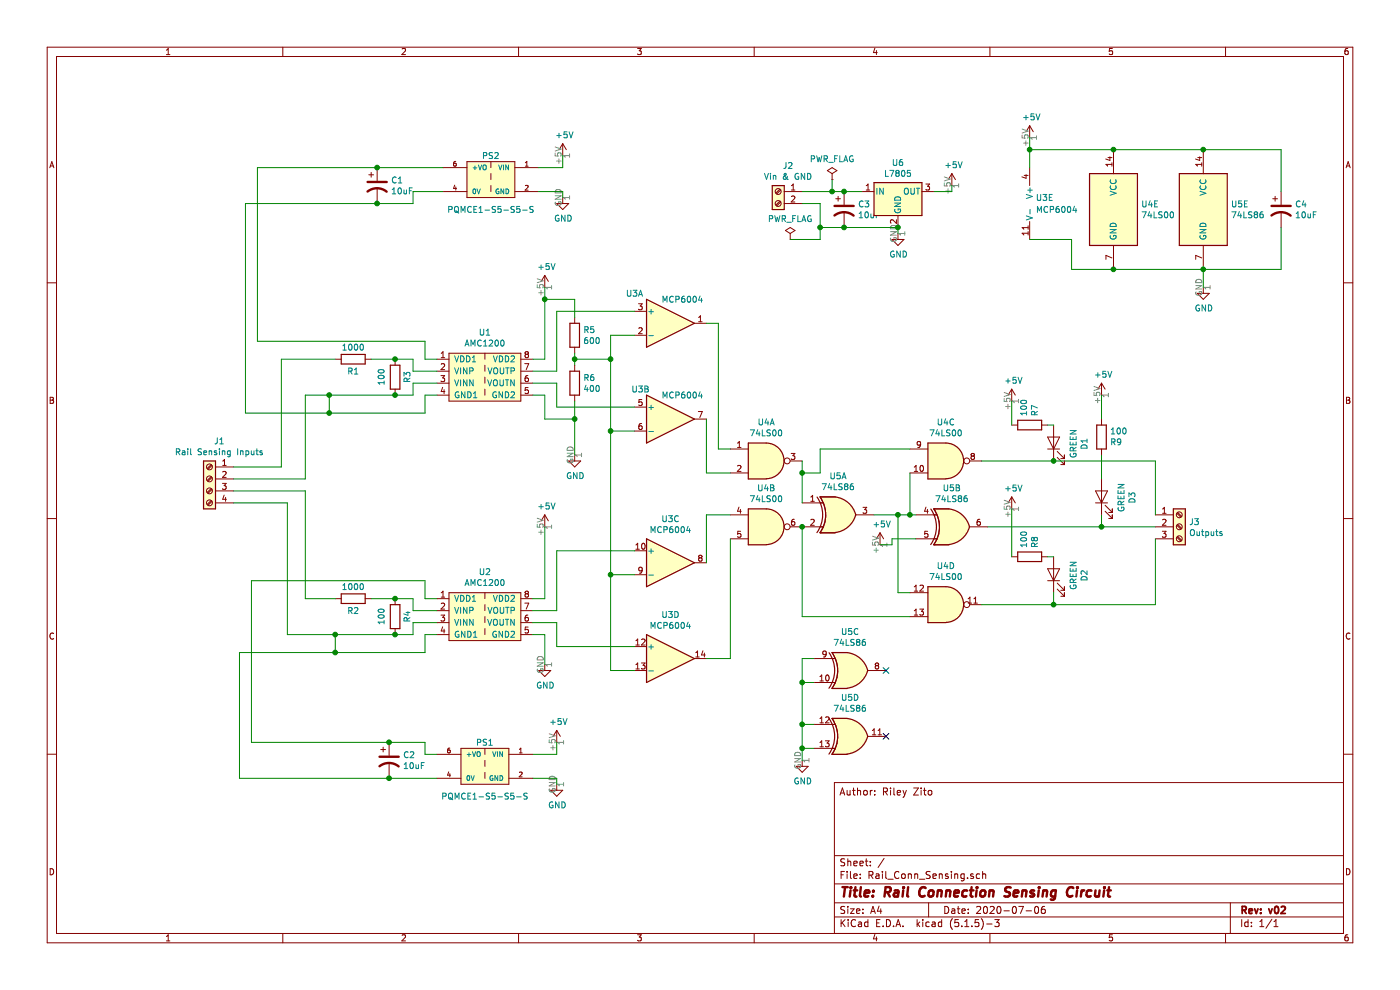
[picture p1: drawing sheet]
EESchema Schematic File Version 4
EELAYER 30 0
EELAYER END
$Descr A4 11693 8268
encoding utf-8
Sheet 1 1
Title "Rail Connection Sensing Circuit"
Date "2020-07-06"
Rev "v02"
Comp ""
Comment1 ""
Comment2 ""
Comment3 ""
Comment4 "Author: Riley Zito"
$EndDescr
$Comp
L Device:R R1
U 1 1
P 2950 3000
F 0 "R1" V 3050 3000 50  0000 C CNN
F 1 "1000" V 2850 3000 50  0000 C CNN
F 2 "Resistor_THT:R_Axial_DIN0309_L9.0mm_D3.2mm_P15.24mm_Horizontal" V 2880 3000 50  0001 C CNN
F 3 "~" H 2950 3000 50  0001 C CNN
	1    2950 3000
	0    1    1    0   
$EndComp
$Comp
L Device:R R3
U 1 1
P 3300 3150
F 0 "R3" V 3400 3150 50  0000 C CNN
F 1 "100" V 3184 3150 50  0000 C CNN
F 2 "Resistor_THT:R_Axial_DIN0309_L9.0mm_D3.2mm_P15.24mm_Horizontal" V 3230 3150 50  0001 C CNN
F 3 "~" H 3300 3150 50  0001 C CNN
	1    3300 3150
	1    0    0    -1  
$EndComp
Wire Wire Line
	3100 3000 3300 3000
Wire Wire Line
	2550 3300 2750 3300
Wire Wire Line
	3450 3200 3450 3300
Wire Wire Line
	3450 3300 3300 3300
Connection ~ 3300 3300
Wire Wire Line
	3300 3000 3450 3000
Wire Wire Line
	3450 3000 3450 3100
Wire Wire Line
	3450 3100 3650 3100
Connection ~ 3300 3000
Wire Wire Line
	3550 3000 3650 3000
Wire Wire Line
	3550 3450 3550 3300
Wire Wire Line
	3550 2850 3550 3000
Wire Wire Line
	4550 3000 4450 3000
Wire Wire Line
	5300 2600 4650 2600
Wire Wire Line
	4650 2600 4650 3100
Wire Wire Line
	4650 3100 4450 3100
Wire Wire Line
	5300 3400 4650 3400
$Comp
L Amplifier_Operational:MCP6004 U3
U 2 1
P 5600 3500
F 0 "U3" H 5350 3750 50  0000 C CNN
F 1 "MCP6004" H 5700 3700 50  0000 C CNN
F 2 "Package_DIP:DIP-14_W7.62mm" H 5550 3600 50  0001 C CNN
F 3 "http://ww1.microchip.com/downloads/en/DeviceDoc/21733j.pdf" H 5650 3700 50  0001 C CNN
	2    5600 3500
	1    0    0    -1  
$EndComp
$Comp
L Amplifier_Operational:MCP6004 U3
U 1 1
P 5600 2700
F 0 "U3" H 5300 2950 50  0000 C CNN
F 1 "MCP6004" H 5700 2900 50  0000 C CNN
F 2 "Package_DIP:DIP-14_W7.62mm" H 5550 2800 50  0001 C CNN
F 3 "http://ww1.microchip.com/downloads/en/DeviceDoc/21733j.pdf" H 5650 2900 50  0001 C CNN
	1    5600 2700
	1    0    0    -1  
$EndComp
$Comp
L Device:R R5
U 1 1
P 4800 2800
F 0 "R5" H 4870 2846 50  0000 L CNN
F 1 "600" H 4870 2755 50  0000 L CNN
F 2 "Resistor_THT:R_Axial_DIN0309_L9.0mm_D3.2mm_P15.24mm_Horizontal" V 4730 2800 50  0001 C CNN
F 3 "~" H 4800 2800 50  0001 C CNN
	1    4800 2800
	1    0    0    -1  
$EndComp
$Comp
L Device:R R6
U 1 1
P 4800 3200
F 0 "R6" H 4870 3246 50  0000 L CNN
F 1 "400" H 4870 3155 50  0000 L CNN
F 2 "Resistor_THT:R_Axial_DIN0309_L9.0mm_D3.2mm_P15.24mm_Horizontal" V 4730 3200 50  0001 C CNN
F 3 "~" H 4800 3200 50  0001 C CNN
	1    4800 3200
	1    0    0    -1  
$EndComp
Wire Wire Line
	4650 3200 4650 3400
$Comp
L power:+5V #PWR01
U 1 1
P 4550 2400
F 0 "#PWR01" H 4550 2250 50  0001 C CNN
F 1 "+5V" H 4565 2573 50  0000 C CNN
F 2 "" H 4550 2400 50  0001 C CNN
F 3 "" H 4550 2400 50  0001 C CNN
	1    4550 2400
	1    0    0    -1  
$EndComp
$Comp
L power:GND #PWR08
U 1 1
P 4800 3800
F 0 "#PWR08" H 4800 3550 50  0001 C CNN
F 1 "GND" H 4805 3627 50  0000 C CNN
F 2 "" H 4800 3800 50  0001 C CNN
F 3 "" H 4800 3800 50  0001 C CNN
	1    4800 3800
	1    0    0    -1  
$EndComp
Wire Wire Line
	4800 2950 4800 3000
Wire Wire Line
	5300 2800 5100 2800
Wire Wire Line
	5100 2800 5100 3000
Wire Wire Line
	5100 3000 4800 3000
Connection ~ 4800 3000
Wire Wire Line
	4800 3000 4800 3050
Wire Wire Line
	5300 3600 5100 3600
Wire Wire Line
	5100 3600 5100 3000
Connection ~ 5100 3000
Wire Wire Line
	4450 3200 4650 3200
Wire Wire Line
	4450 3300 4550 3300
Wire Wire Line
	4550 3300 4550 3500
Wire Wire Line
	4800 3350 4800 3500
Wire Wire Line
	4550 3500 4800 3500
Connection ~ 4800 3500
$Comp
L power:+5V #PWR014
U 1 1
P 8600 1150
F 0 "#PWR014" H 8600 1000 50  0001 C CNN
F 1 "+5V" H 8615 1323 50  0000 C CNN
F 2 "" H 8600 1150 50  0001 C CNN
F 3 "" H 8600 1150 50  0001 C CNN
	1    8600 1150
	1    0    0    -1  
$EndComp
$Comp
L Amplifier_Operational:MCP6004 U3
U 5 1
P 8700 1700
F 0 "U3" H 8650 1750 50  0000 L CNN
F 1 "MCP6004" H 8650 1650 50  0000 L CNN
F 2 "Package_DIP:DIP-14_W7.62mm" H 8650 1800 50  0001 C CNN
F 3 "http://ww1.microchip.com/downloads/en/DeviceDoc/21733j.pdf" H 8750 1900 50  0001 C CNN
	5    8700 1700
	1    0    0    -1  
$EndComp
$Comp
L 74xx:74LS86 U5
U 1 1
P 7000 4300
F 0 "U5" H 7000 4625 50  0000 C CNN
F 1 "74LS86" H 7000 4534 50  0000 C CNN
F 2 "Package_DIP:DIP-14_W7.62mm" H 7000 4300 50  0001 C CNN
F 3 "74xx/74ls86.pdf" H 7000 4300 50  0001 C CNN
	1    7000 4300
	1    0    0    -1  
$EndComp
$Comp
L Device:R R2
U 1 1
P 2950 5000
F 0 "R2" V 3050 5000 50  0000 C CNN
F 1 "1000" V 2850 5000 50  0000 C CNN
F 2 "Resistor_THT:R_Axial_DIN0309_L9.0mm_D3.2mm_P15.24mm_Horizontal" V 2880 5000 50  0001 C CNN
F 3 "~" H 2950 5000 50  0001 C CNN
	1    2950 5000
	0    1    1    0   
$EndComp
$Comp
L Device:R R4
U 1 1
P 3300 5150
F 0 "R4" V 3400 5150 50  0000 C CNN
F 1 "100" V 3184 5150 50  0000 C CNN
F 2 "Resistor_THT:R_Axial_DIN0309_L9.0mm_D3.2mm_P15.24mm_Horizontal" V 3230 5150 50  0001 C CNN
F 3 "~" H 3300 5150 50  0001 C CNN
	1    3300 5150
	1    0    0    -1  
$EndComp
Wire Wire Line
	3100 5000 3300 5000
Wire Wire Line
	3650 5200 3450 5200
Wire Wire Line
	2550 5000 2800 5000
Wire Wire Line
	3450 5200 3450 5300
Wire Wire Line
	3450 5300 3300 5300
Connection ~ 3300 5300
Wire Wire Line
	3300 5000 3450 5000
Wire Wire Line
	3450 5000 3450 5100
Wire Wire Line
	3450 5100 3650 5100
Connection ~ 3300 5000
Wire Wire Line
	3550 5000 3650 5000
Wire Wire Line
	3550 5450 3550 5300
Wire Wire Line
	3550 5300 3650 5300
Wire Wire Line
	3550 4850 3550 5000
Wire Wire Line
	4550 5000 4450 5000
Wire Wire Line
	4650 4600 4650 5100
Wire Wire Line
	4650 5100 4450 5100
Wire Wire Line
	5300 5400 4650 5400
Wire Wire Line
	4650 5200 4650 5400
$Comp
L power:+5V #PWR02
U 1 1
P 4550 4400
F 0 "#PWR02" H 4550 4250 50  0001 C CNN
F 1 "+5V" H 4565 4573 50  0000 C CNN
F 2 "" H 4550 4400 50  0001 C CNN
F 3 "" H 4550 4400 50  0001 C CNN
	1    4550 4400
	1    0    0    -1  
$EndComp
Wire Wire Line
	5300 5600 5100 5600
Wire Wire Line
	4450 5200 4650 5200
Wire Wire Line
	4450 5300 4550 5300
$Comp
L Device:LED D3
U 1 1
P 9200 4150
F 0 "D3" H 9193 3895 50  0000 C CNN
F 1 "GREEN" H 9193 3986 50  0000 C CNN
F 2 "LED_THT:LED_D5.0mm" H 9200 4150 50  0001 C CNN
F 3 "~" H 9200 4150 50  0001 C CNN
	1    9200 4150
	0    -1   -1   0   
$EndComp
$Comp
L 74xx:74LS00 U4
U 5 1
P 9300 1750
F 0 "U4" H 9530 1796 50  0000 L CNN
F 1 "74LS00" H 9530 1705 50  0000 L CNN
F 2 "Package_DIP:DIP-14_W7.62mm" H 9300 1750 50  0001 C CNN
F 3 "http://www.ti.com/lit/gpn/sn74ls00" H 9300 1750 50  0001 C CNN
	5    9300 1750
	1    0    0    -1  
$EndComp
$Comp
L Amplifier_Operational:MCP6004 U3
U 4 1
P 5600 5500
F 0 "U3" H 5600 5867 50  0000 C CNN
F 1 "MCP6004" H 5600 5776 50  0000 C CNN
F 2 "Package_DIP:DIP-14_W7.62mm" H 5550 5600 50  0001 C CNN
F 3 "http://ww1.microchip.com/downloads/en/DeviceDoc/21733j.pdf" H 5650 5700 50  0001 C CNN
	4    5600 5500
	1    0    0    -1  
$EndComp
$Comp
L power:GND #PWR03
U 1 1
P 4550 5550
F 0 "#PWR03" H 4550 5300 50  0001 C CNN
F 1 "GND" H 4555 5377 50  0000 C CNN
F 2 "" H 4550 5550 50  0001 C CNN
F 3 "" H 4550 5550 50  0001 C CNN
	1    4550 5550
	1    0    0    -1  
$EndComp
Wire Wire Line
	4800 3500 4800 3800
$Comp
L 74xx:74LS00 U4
U 1 1
P 6400 3850
F 0 "U4" H 6400 4175 50  0000 C CNN
F 1 "74LS00" H 6400 4084 50  0000 C CNN
F 2 "Package_DIP:DIP-14_W7.62mm" H 6400 3850 50  0001 C CNN
F 3 "http://www.ti.com/lit/gpn/sn74ls00" H 6400 3850 50  0001 C CNN
	1    6400 3850
	1    0    0    -1  
$EndComp
$Comp
L 74xx:74LS00 U4
U 2 1
P 6400 4400
F 0 "U4" H 6400 4725 50  0000 C CNN
F 1 "74LS00" H 6400 4634 50  0000 C CNN
F 2 "Package_DIP:DIP-14_W7.62mm" H 6400 4400 50  0001 C CNN
F 3 "http://www.ti.com/lit/gpn/sn74ls00" H 6400 4400 50  0001 C CNN
	2    6400 4400
	1    0    0    -1  
$EndComp
Wire Wire Line
	5300 4800 5100 4800
$Comp
L Amplifier_Operational:MCP6004 U3
U 3 1
P 5600 4700
F 0 "U3" H 5600 5067 50  0000 C CNN
F 1 "MCP6004" H 5600 4976 50  0000 C CNN
F 2 "Package_DIP:DIP-14_W7.62mm" H 5550 4800 50  0001 C CNN
F 3 "http://ww1.microchip.com/downloads/en/DeviceDoc/21733j.pdf" H 5650 4900 50  0001 C CNN
	3    5600 4700
	1    0    0    -1  
$EndComp
Wire Wire Line
	6100 3950 5900 3950
Wire Wire Line
	5900 3950 5900 3500
Wire Wire Line
	6100 3750 6000 3750
Wire Wire Line
	6000 3750 6000 2700
Wire Wire Line
	6000 2700 5900 2700
Wire Wire Line
	6100 5500 5900 5500
Wire Wire Line
	5900 4300 6100 4300
Wire Wire Line
	6100 4500 6100 5500
Wire Wire Line
	5900 4300 5900 4700
Connection ~ 8600 1250
Wire Wire Line
	8600 1250 8600 1400
$Comp
L power:GND #PWR016
U 1 1
P 10050 2400
F 0 "#PWR016" H 10050 2150 50  0001 C CNN
F 1 "GND" H 10055 2227 50  0000 C CNN
F 2 "" H 10050 2400 50  0001 C CNN
F 3 "" H 10050 2400 50  0001 C CNN
	1    10050 2400
	1    0    0    -1  
$EndComp
Wire Wire Line
	10050 2250 10050 2400
Connection ~ 10050 2250
Wire Wire Line
	8950 2000 8950 2250
Wire Wire Line
	8600 2000 8950 2000
Wire Wire Line
	8600 1150 8600 1250
$Comp
L Connector:Screw_Terminal_01x04 J1
U 1 1
P 1750 4000
F 0 "J1" H 1668 4317 50  0000 C CNN
F 1 "Rail Sensing Inputs" H 1668 4226 50  0000 C CNN
F 2 "TerminalBlock_Phoenix:TerminalBlock_Phoenix_PT-1,5-4-5.0-H_1x04_P5.00mm_Horizontal" H 1750 4000 50  0001 C CNN
F 3 "~" H 1750 4000 50  0001 C CNN
	1    1750 4000
	-1   0    0    -1  
$EndComp
Wire Wire Line
	2350 3000 2350 3900
Wire Wire Line
	2350 3000 2800 3000
Wire Wire Line
	2550 3300 2550 4000
Wire Wire Line
	2550 5000 2550 4100
Wire Wire Line
	2550 4100 1950 4100
Wire Wire Line
	2400 5300 2400 4200
Wire Wire Line
	2400 4200 1950 4200
Wire Wire Line
	2400 5300 2800 5300
$Comp
L Device:R R9
U 1 1
P 9200 3650
F 0 "R9" H 9270 3696 50  0000 L CNN
F 1 "100" H 9270 3605 50  0000 L CNN
F 2 "Resistor_THT:R_Axial_DIN0309_L9.0mm_D3.2mm_P15.24mm_Horizontal" V 9130 3650 50  0001 C CNN
F 3 "~" H 9200 3650 50  0001 C CNN
	1    9200 3650
	1    0    0    1   
$EndComp
Wire Wire Line
	2750 3450 2750 3300
Connection ~ 2750 3450
Wire Wire Line
	2750 3450 3550 3450
Connection ~ 2750 3300
Wire Wire Line
	2750 3300 3300 3300
Wire Wire Line
	2800 5450 2800 5300
Connection ~ 2800 5450
Wire Wire Line
	2800 5450 3550 5450
Connection ~ 2800 5300
Wire Wire Line
	2800 5300 3300 5300
$Comp
L Regulator_Linear:L7805 U6
U 1 1
P 7500 1600
F 0 "U6" H 7500 1842 50  0000 C CNN
F 1 "L7805" H 7500 1751 50  0000 C CNN
F 2 "Package_TO_SOT_THT:TO-220-3_Horizontal_TabDown" H 7525 1450 50  0001 L CIN
F 3 "http://www.st.com/content/ccc/resource/technical/document/datasheet/41/4f/b3/b0/12/d4/47/88/CD00000444.pdf/files/CD00000444.pdf/jcr:content/translations/en.CD00000444.pdf" H 7500 1550 50  0001 C CNN
	1    7500 1600
	1    0    0    -1  
$EndComp
$Comp
L power:+5V #PWR011
U 1 1
P 7950 1550
F 0 "#PWR011" H 7950 1400 50  0001 C CNN
F 1 "+5V" H 7965 1723 50  0000 C CNN
F 2 "" H 7950 1550 50  0001 C CNN
F 3 "" H 7950 1550 50  0001 C CNN
	1    7950 1550
	1    0    0    -1  
$EndComp
Wire Wire Line
	7800 1600 7950 1600
Wire Wire Line
	7950 1600 7950 1550
$Comp
L power:GND #PWR010
U 1 1
P 7500 1950
F 0 "#PWR010" H 7500 1700 50  0001 C CNN
F 1 "GND" H 7505 1777 50  0000 C CNN
F 2 "" H 7500 1950 50  0001 C CNN
F 3 "" H 7500 1950 50  0001 C CNN
	1    7500 1950
	1    0    0    -1  
$EndComp
Wire Wire Line
	7500 1900 7500 1950
$Comp
L Connector:Screw_Terminal_01x02 J2
U 1 1
P 6500 1600
F 0 "J2" H 6418 1817 50  0000 C CNN
F 1 "Vin & GND" H 6418 1726 50  0000 C CNN
F 2 "TerminalBlock_Phoenix:TerminalBlock_Phoenix_PT-1,5-2-5.0-H_1x02_P5.00mm_Horizontal" H 6500 1600 50  0001 C CNN
F 3 "~" H 6500 1600 50  0001 C CNN
	1    6500 1600
	-1   0    0    -1  
$EndComp
Wire Wire Line
	6700 1700 6850 1700
Wire Wire Line
	5300 4600 4650 4600
$Comp
L 74xx:74LS86 U5
U 2 1
P 7950 4400
F 0 "U5" H 7950 4725 50  0000 C CNN
F 1 "74LS86" H 7950 4634 50  0000 C CNN
F 2 "Package_DIP:DIP-14_W7.62mm" H 7950 4400 50  0001 C CNN
F 3 "74xx/74ls86.pdf" H 7950 4400 50  0001 C CNN
	2    7950 4400
	1    0    0    -1  
$EndComp
$Comp
L AMC1200:AMC1200 U1
U 1 1
P 4050 3150
F 0 "U1" H 4050 3525 50  0000 C CNN
F 1 "AMC1200" H 4050 3434 50  0000 C CNN
F 2 "Rail_Conn_Sensing-footprints:SOIC-8_W7.6mm" H 4050 3200 50  0001 C CNN
F 3 "" H 4050 3200 50  0001 C CNN
	1    4050 3150
	1    0    0    -1  
$EndComp
$Comp
L AMC1200:AMC1200 U2
U 1 1
P 4050 5150
F 0 "U2" H 4050 5525 50  0000 C CNN
F 1 "AMC1200" H 4050 5434 50  0000 C CNN
F 2 "Rail_Conn_Sensing-footprints:SOIC-8_W7.6mm" H 4050 5200 50  0001 C CNN
F 3 "" H 4050 5200 50  0001 C CNN
	1    4050 5150
	1    0    0    -1  
$EndComp
$Comp
L PQMCE1-S5-S5-S:PQMCE1-S5-S5-S PS1
U 1 1
P 4050 6400
F 0 "PS1" H 4050 6600 50  0000 C CNN
F 1 "PQMCE1-S5-S5-S" H 4050 6150 50  0000 C CNN
F 2 "Rail_Conn_Sensing-footprints:CONV_PQMCE1-S5-S5-S" H 4050 6400 50  0001 L BNN
F 3 "1.0" H 4050 6400 50  0001 L BNN
F 4 "CUI Inc." H 4050 6400 50  0001 L BNN "Field4"
F 5 "10.41mm" H 4050 6400 50  0001 L BNN "Field5"
F 6 "Manufacturer Recommendations" H 4050 6400 50  0001 L BNN "Field6"
	1    4050 6400
	-1   0    0    -1  
$EndComp
$Comp
L power:+5V #PWR06
U 1 1
P 4700 1300
F 0 "#PWR06" H 4700 1150 50  0001 C CNN
F 1 "+5V" H 4715 1473 50  0000 C CNN
F 2 "" H 4700 1300 50  0001 C CNN
F 3 "" H 4700 1300 50  0001 C CNN
	1    4700 1300
	1    0    0    -1  
$EndComp
$Comp
L PQMCE1-S5-S5-S:PQMCE1-S5-S5-S PS2
U 1 1
P 4100 1500
F 0 "PS2" H 4100 1700 50  0000 C CNN
F 1 "PQMCE1-S5-S5-S" H 4100 1250 50  0000 C CNN
F 2 "Rail_Conn_Sensing-footprints:CONV_PQMCE1-S5-S5-S" H 4100 1500 50  0001 L BNN
F 3 "1.0" H 4100 1500 50  0001 L BNN
F 4 "CUI Inc." H 4100 1500 50  0001 L BNN "Field4"
F 5 "10.41mm" H 4100 1500 50  0001 L BNN "Field5"
F 6 "Manufacturer Recommendations" H 4100 1500 50  0001 L BNN "Field6"
	1    4100 1500
	-1   0    0    -1  
$EndComp
Wire Wire Line
	6850 1700 6850 1900
Connection ~ 7500 1900
Wire Wire Line
	4550 3000 4550 2500
Wire Wire Line
	4800 2650 4800 2500
Wire Wire Line
	4800 2500 4550 2500
Connection ~ 4550 2500
Wire Wire Line
	4550 2500 4550 2400
Wire Wire Line
	3450 3200 3650 3200
Wire Wire Line
	3550 3300 3650 3300
Wire Wire Line
	2550 4000 1950 4000
Wire Wire Line
	1950 3900 2350 3900
Wire Wire Line
	3700 1400 3150 1400
$Comp
L power:PWR_FLAG #FLG02
U 1 1
P 6950 1500
F 0 "#FLG02" H 6950 1575 50  0001 C CNN
F 1 "PWR_FLAG" H 6950 1673 50  0000 C CNN
F 2 "" H 6950 1500 50  0001 C CNN
F 3 "~" H 6950 1500 50  0001 C CNN
	1    6950 1500
	1    0    0    -1  
$EndComp
$Comp
L power:PWR_FLAG #FLG01
U 1 1
P 6600 2000
F 0 "#FLG01" H 6600 2075 50  0001 C CNN
F 1 "PWR_FLAG" H 6600 2173 50  0000 C CNN
F 2 "" H 6600 2000 50  0001 C CNN
F 3 "~" H 6600 2000 50  0001 C CNN
	1    6600 2000
	1    0    0    -1  
$EndComp
Connection ~ 7050 1900
Wire Wire Line
	7050 1900 7500 1900
Wire Wire Line
	6850 1900 7050 1900
$Comp
L 74xx:74LS00 U4
U 4 1
P 7900 5050
F 0 "U4" H 7900 5375 50  0000 C CNN
F 1 "74LS00" H 7900 5284 50  0000 C CNN
F 2 "Package_DIP:DIP-14_W7.62mm" H 7900 5050 50  0001 C CNN
F 3 "http://www.ti.com/lit/gpn/sn74ls00" H 7900 5050 50  0001 C CNN
	4    7900 5050
	1    0    0    -1  
$EndComp
$Comp
L 74xx:74LS00 U4
U 3 1
P 7900 3850
F 0 "U4" H 7900 4175 50  0000 C CNN
F 1 "74LS00" H 7900 4084 50  0000 C CNN
F 2 "Package_DIP:DIP-14_W7.62mm" H 7900 3850 50  0001 C CNN
F 3 "http://www.ti.com/lit/gpn/sn74ls00" H 7900 3850 50  0001 C CNN
	3    7900 3850
	1    0    0    -1  
$EndComp
Wire Wire Line
	6700 3850 6700 3950
$Comp
L power:+5V #PWR09
U 1 1
P 7350 4550
F 0 "#PWR09" H 7350 4400 50  0001 C CNN
F 1 "+5V" H 7365 4723 50  0000 C CNN
F 2 "" H 7350 4550 50  0001 C CNN
F 3 "" H 7350 4550 50  0001 C CNN
	1    7350 4550
	1    0    0    -1  
$EndComp
Wire Wire Line
	7650 4500 7450 4500
Wire Wire Line
	7450 4500 7450 4550
Wire Wire Line
	7450 4550 7350 4550
Wire Wire Line
	7600 3950 7600 4300
Connection ~ 7600 4300
Wire Wire Line
	7600 4300 7650 4300
Wire Wire Line
	7600 3750 6850 3750
Wire Wire Line
	6850 3750 6850 3950
Wire Wire Line
	6850 3950 6700 3950
Connection ~ 6700 3950
Wire Wire Line
	6700 3950 6700 4200
Wire Wire Line
	7600 4950 7500 4950
Wire Wire Line
	7600 5150 6700 5150
Connection ~ 6700 4400
$Comp
L Device:LED D2
U 1 1
P 8800 4800
F 0 "D2" H 8793 4545 50  0000 C CNN
F 1 "GREEN" H 8793 4636 50  0000 C CNN
F 2 "LED_THT:LED_D5.0mm" H 8800 4800 50  0001 C CNN
F 3 "~" H 8800 4800 50  0001 C CNN
	1    8800 4800
	0    -1   -1   0   
$EndComp
$Comp
L Device:R R8
U 1 1
P 8600 4650
F 0 "R8" H 8670 4696 50  0000 L CNN
F 1 "100" H 8670 4605 50  0000 L CNN
F 2 "Resistor_THT:R_Axial_DIN0309_L9.0mm_D3.2mm_P15.24mm_Horizontal" V 8530 4650 50  0001 C CNN
F 3 "~" H 8600 4650 50  0001 C CNN
	1    8600 4650
	0    1    -1   0   
$EndComp
Wire Wire Line
	8800 4950 8800 5050
Wire Wire Line
	8800 4650 8750 4650
$Comp
L Connector:Screw_Terminal_01x03 J3
U 1 1
P 9850 4400
F 0 "J3" H 9930 4442 50  0000 L CNN
F 1 "Outputs" H 9930 4351 50  0000 L CNN
F 2 "TerminalBlock_Phoenix:TerminalBlock_Phoenix_PT-1,5-3-5.0-H_1x03_P5.00mm_Horizontal" H 9850 4400 50  0001 C CNN
F 3 "~" H 9850 4400 50  0001 C CNN
	1    9850 4400
	1    0    0    -1  
$EndComp
Wire Wire Line
	7300 4300 7500 4300
Wire Wire Line
	6700 4400 6700 5150
Wire Wire Line
	7500 4300 7500 4950
Connection ~ 7500 4300
Wire Wire Line
	7500 4300 7600 4300
Wire Wire Line
	9650 3850 9650 4300
Wire Wire Line
	9650 5050 9650 4500
$Comp
L power:+5V #PWR015
U 1 1
P 9200 3300
F 0 "#PWR015" H 9200 3150 50  0001 C CNN
F 1 "+5V" H 9215 3473 50  0000 C CNN
F 2 "" H 9200 3300 50  0001 C CNN
F 3 "" H 9200 3300 50  0001 C CNN
	1    9200 3300
	1    0    0    -1  
$EndComp
Wire Wire Line
	9200 3300 9200 3500
$Comp
L power:+5V #PWR013
U 1 1
P 8450 4250
F 0 "#PWR013" H 8450 4100 50  0001 C CNN
F 1 "+5V" H 8465 4423 50  0000 C CNN
F 2 "" H 8450 4250 50  0001 C CNN
F 3 "" H 8450 4250 50  0001 C CNN
	1    8450 4250
	1    0    0    -1  
$EndComp
Wire Wire Line
	8450 4250 8450 4650
Wire Wire Line
	8450 3350 8450 3550
$Comp
L power:+5V #PWR012
U 1 1
P 8450 3350
F 0 "#PWR012" H 8450 3200 50  0001 C CNN
F 1 "+5V" H 8465 3523 50  0000 C CNN
F 2 "" H 8450 3350 50  0001 C CNN
F 3 "" H 8450 3350 50  0001 C CNN
	1    8450 3350
	1    0    0    -1  
$EndComp
Wire Wire Line
	8800 3550 8750 3550
$Comp
L Device:R R7
U 1 1
P 8600 3550
F 0 "R7" H 8670 3596 50  0000 L CNN
F 1 "100" H 8670 3505 50  0000 L CNN
F 2 "Resistor_THT:R_Axial_DIN0309_L9.0mm_D3.2mm_P15.24mm_Horizontal" V 8530 3550 50  0001 C CNN
F 3 "~" H 8600 3550 50  0001 C CNN
	1    8600 3550
	0    1    -1   0   
$EndComp
$Comp
L Device:LED D1
U 1 1
P 8800 3700
F 0 "D1" H 8793 3445 50  0000 C CNN
F 1 "GREEN" H 8793 3536 50  0000 C CNN
F 2 "LED_THT:LED_D5.0mm" H 8800 3700 50  0001 C CNN
F 3 "~" H 8800 3700 50  0001 C CNN
	1    8800 3700
	0    -1   -1   0   
$EndComp
Wire Wire Line
	8250 4400 9200 4400
Wire Wire Line
	9200 3800 9200 4000
Wire Wire Line
	9200 4300 9200 4400
Connection ~ 9200 4400
Wire Wire Line
	9200 4400 9650 4400
Connection ~ 8800 5050
Wire Wire Line
	8800 5050 9650 5050
Wire Wire Line
	8200 5050 8800 5050
Connection ~ 8800 3850
Wire Wire Line
	8800 3850 9650 3850
Wire Wire Line
	8200 3850 8800 3850
Wire Wire Line
	4700 1600 4700 1650
Wire Wire Line
	4500 1600 4700 1600
$Comp
L power:GND #PWR07
U 1 1
P 4700 1650
F 0 "#PWR07" H 4700 1400 50  0001 C CNN
F 1 "GND" H 4705 1477 50  0000 C CNN
F 2 "" H 4700 1650 50  0001 C CNN
F 3 "" H 4700 1650 50  0001 C CNN
	1    4700 1650
	1    0    0    -1  
$EndComp
Wire Wire Line
	2150 1400 2150 2850
Wire Wire Line
	2150 2850 3550 2850
Wire Wire Line
	2050 3450 2750 3450
Wire Wire Line
	2100 4850 3550 4850
Wire Wire Line
	3650 6500 3250 6500
Wire Wire Line
	2000 6500 2000 5450
Wire Wire Line
	2000 5450 2800 5450
Wire Wire Line
	4700 1400 4700 1300
Wire Wire Line
	4500 1400 4700 1400
$Comp
L power:+5V #PWR04
U 1 1
P 4650 6200
F 0 "#PWR04" H 4650 6050 50  0001 C CNN
F 1 "+5V" H 4665 6373 50  0000 C CNN
F 2 "" H 4650 6200 50  0001 C CNN
F 3 "" H 4650 6200 50  0001 C CNN
	1    4650 6200
	1    0    0    -1  
$EndComp
Wire Wire Line
	4650 6500 4650 6550
Wire Wire Line
	4450 6500 4650 6500
$Comp
L power:GND #PWR05
U 1 1
P 4650 6550
F 0 "#PWR05" H 4650 6300 50  0001 C CNN
F 1 "GND" H 4655 6377 50  0000 C CNN
F 2 "" H 4650 6550 50  0001 C CNN
F 3 "" H 4650 6550 50  0001 C CNN
	1    4650 6550
	1    0    0    -1  
$EndComp
Wire Wire Line
	4650 6300 4650 6200
Wire Wire Line
	4450 6300 4650 6300
$Comp
L Device:CP1 C1
U 1 1
P 3150 1550
F 0 "C1" H 3265 1596 50  0000 L CNN
F 1 "10uF" H 3265 1505 50  0000 L CNN
F 2 "Capacitor_THT:CP_Radial_D6.3mm_P2.50mm" H 3188 1400 50  0001 C CNN
F 3 "~" H 3150 1550 50  0001 C CNN
	1    3150 1550
	1    0    0    -1  
$EndComp
Connection ~ 3150 1400
Wire Wire Line
	3150 1400 2150 1400
Wire Wire Line
	2050 1700 3150 1700
Wire Wire Line
	3700 1600 3450 1600
Wire Wire Line
	3450 1600 3450 1700
Wire Wire Line
	3450 1700 3150 1700
Connection ~ 3150 1700
Wire Wire Line
	2050 1700 2050 3450
$Comp
L Device:CP1 C3
U 1 1
P 7050 1750
F 0 "C3" H 7165 1796 50  0000 L CNN
F 1 "10uF" H 7165 1705 50  0000 L CNN
F 2 "Capacitor_THT:CP_Radial_D6.3mm_P2.50mm" H 7088 1600 50  0001 C CNN
F 3 "~" H 7050 1750 50  0001 C CNN
	1    7050 1750
	1    0    0    -1  
$EndComp
Connection ~ 7050 1600
Wire Wire Line
	7050 1600 7200 1600
Wire Wire Line
	6600 2000 6850 2000
Wire Wire Line
	6850 2000 6850 1900
Connection ~ 6850 1900
Wire Wire Line
	6950 1500 6950 1600
Wire Wire Line
	6700 1600 6950 1600
Connection ~ 6950 1600
Wire Wire Line
	6950 1600 7050 1600
$Comp
L Device:CP1 C2
U 1 1
P 3250 6350
F 0 "C2" H 3365 6396 50  0000 L CNN
F 1 "10uF" H 3365 6305 50  0000 L CNN
F 2 "Capacitor_THT:CP_Radial_D6.3mm_P2.50mm" H 3288 6200 50  0001 C CNN
F 3 "~" H 3250 6350 50  0001 C CNN
	1    3250 6350
	1    0    0    -1  
$EndComp
$Comp
L Device:CP1 C4
U 1 1
P 10700 1750
F 0 "C4" H 10815 1796 50  0000 L CNN
F 1 "10uF" H 10815 1705 50  0000 L CNN
F 2 "Capacitor_THT:CP_Radial_D6.3mm_P2.50mm" H 10738 1600 50  0001 C CNN
F 3 "~" H 10700 1750 50  0001 C CNN
	1    10700 1750
	1    0    0    -1  
$EndComp
Wire Wire Line
	10700 1600 10700 1250
Wire Wire Line
	10700 1900 10700 2250
Wire Wire Line
	10700 2250 10050 2250
Connection ~ 3250 6500
Wire Wire Line
	3250 6500 2000 6500
Wire Wire Line
	3650 6300 3550 6300
Wire Wire Line
	3550 6300 3550 6200
Wire Wire Line
	3550 6200 3250 6200
Wire Wire Line
	2100 6200 3250 6200
Wire Wire Line
	2100 6200 2100 4850
Connection ~ 3250 6200
Wire Wire Line
	4550 4400 4550 5000
Wire Wire Line
	5100 4800 5100 5600
Wire Wire Line
	4550 5300 4550 5550
Wire Wire Line
	5100 4800 5100 3600
Connection ~ 5100 4800
Connection ~ 5100 3600
$Comp
L 74xx:74LS86 U5
U 3 1
P 7100 5600
F 0 "U5" H 7100 5925 50  0000 C CNN
F 1 "74LS86" H 7100 5834 50  0000 C CNN
F 2 "Package_DIP:DIP-14_W7.62mm" H 7100 5600 50  0001 C CNN
F 3 "74xx/74ls86.pdf" H 7100 5600 50  0001 C CNN
	3    7100 5600
	1    0    0    -1  
$EndComp
$Comp
L 74xx:74LS86 U5
U 4 1
P 7100 6150
F 0 "U5" H 7100 6475 50  0000 C CNN
F 1 "74LS86" H 7100 6384 50  0000 C CNN
F 2 "Package_DIP:DIP-14_W7.62mm" H 7100 6150 50  0001 C CNN
F 3 "74xx/74ls86.pdf" H 7100 6150 50  0001 C CNN
	4    7100 6150
	1    0    0    -1  
$EndComp
$Comp
L power:GND #PWR017
U 1 1
P 6700 6350
F 0 "#PWR017" H 6700 6100 50  0001 C CNN
F 1 "GND" H 6705 6177 50  0000 C CNN
F 2 "" H 6700 6350 50  0001 C CNN
F 3 "" H 6700 6350 50  0001 C CNN
	1    6700 6350
	1    0    0    -1  
$EndComp
Wire Wire Line
	6800 6250 6700 6250
Wire Wire Line
	6700 6250 6700 6350
Wire Wire Line
	6800 6050 6700 6050
Wire Wire Line
	6700 6050 6700 6250
Connection ~ 6700 6250
Wire Wire Line
	6800 5700 6700 5700
Wire Wire Line
	6700 5700 6700 6050
Connection ~ 6700 6050
Wire Wire Line
	6800 5500 6700 5500
Wire Wire Line
	6700 5500 6700 5700
Connection ~ 6700 5700
NoConn ~ 7400 5600
NoConn ~ 7400 6150
Wire Wire Line
	8600 1250 9300 1250
Wire Wire Line
	8950 2250 9300 2250
$Comp
L 74xx:74LS86 U5
U 5 1
P 10050 1750
F 0 "U5" H 10280 1796 50  0000 L CNN
F 1 "74LS86" H 10280 1705 50  0000 L CNN
F 2 "Package_DIP:DIP-14_W7.62mm" H 10050 1750 50  0001 C CNN
F 3 "74xx/74ls86.pdf" H 10050 1750 50  0001 C CNN
	5    10050 1750
	1    0    0    -1  
$EndComp
Connection ~ 9300 1250
Connection ~ 9300 2250
Wire Wire Line
	9300 2250 10050 2250
Wire Wire Line
	9300 1250 10050 1250
Connection ~ 10050 1250
Wire Wire Line
	10050 1250 10700 1250
$EndSCHEMATC
